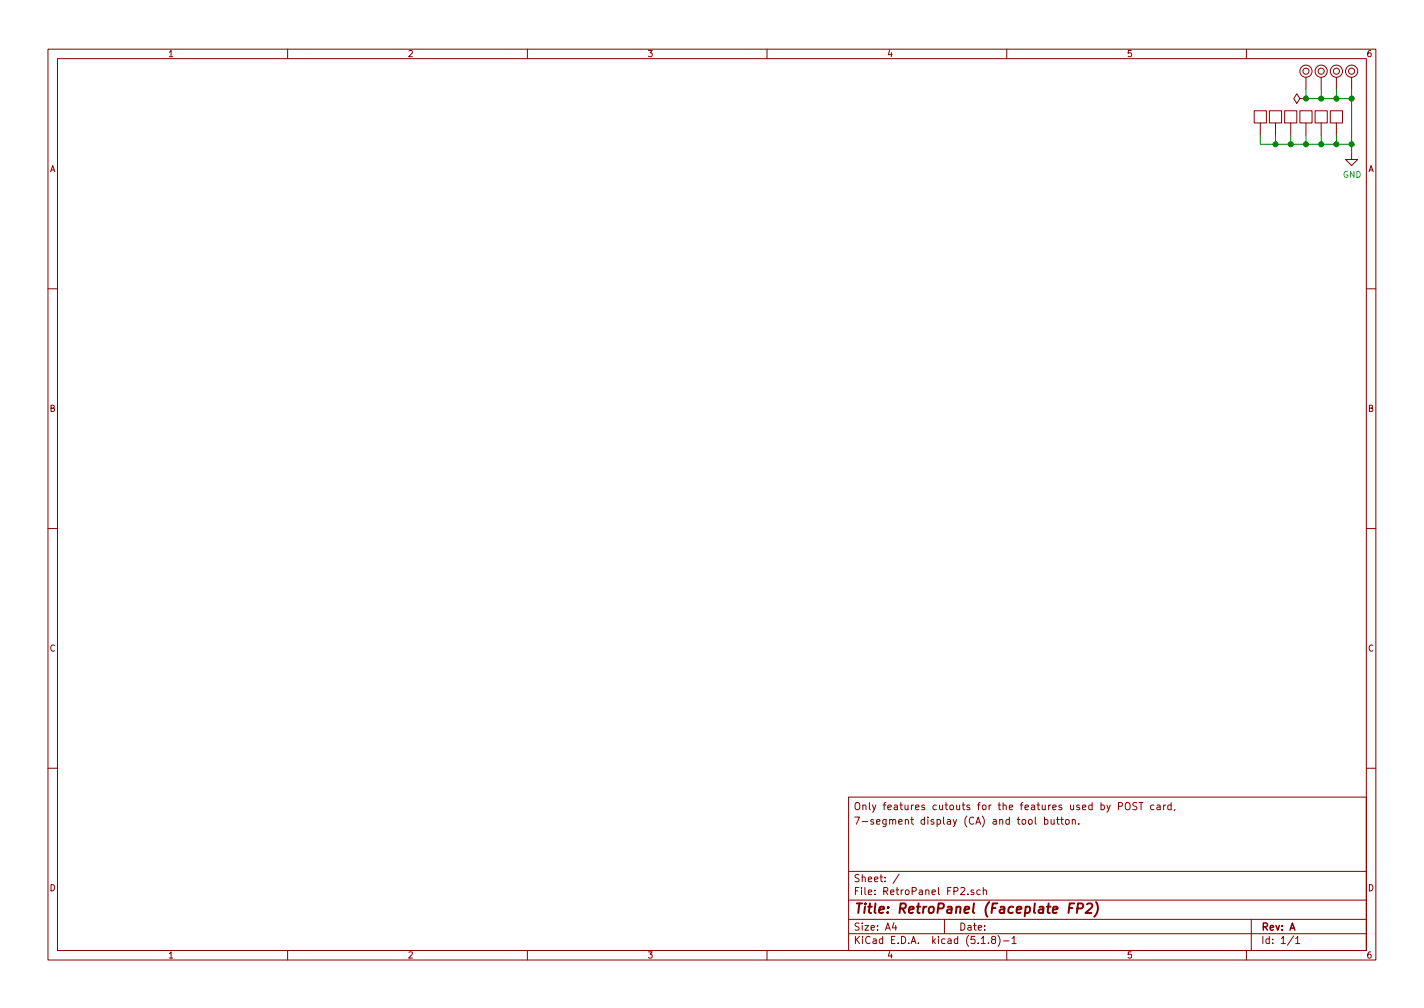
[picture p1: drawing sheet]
EESchema Schematic File Version 4
EELAYER 30 0
EELAYER END
$Descr A4 11693 8268
encoding utf-8
Sheet 1 1
Title "RetroPanel (Faceplate FP2)"
Date ""
Rev "A"
Comp ""
Comment1 ""
Comment2 ""
Comment3 "7-segment display (CA) and tool button."
Comment4 "Only features cutouts for the features used by POST card,"
$EndDescr
$Comp
L mounting:Mounting_Pin M1
U 1 1
P 10725 575
F 0 "M1" H 10725 675 50  0001 C CNN
F 1 "Mounting_Pin" H 10725 500 50  0001 C CNN
F 2 "mounting:M3_pin" H 10725 575 50  0001 C CNN
F 3 "~" H 10725 575 50  0001 C CNN
	1    10725 575 
	1    0    0    -1  
$EndComp
$Comp
L mounting:Mounting_Pin M2
U 1 1
P 10850 575
F 0 "M2" H 10850 675 50  0001 C CNN
F 1 "Mounting_Pin" H 10850 500 50  0001 C CNN
F 2 "mounting:M3_pin" H 10850 575 50  0001 C CNN
F 3 "~" H 10850 575 50  0001 C CNN
	1    10850 575 
	1    0    0    -1  
$EndComp
$Comp
L mounting:Mounting_Pin M3
U 1 1
P 10975 575
F 0 "M3" H 10975 675 50  0001 C CNN
F 1 "Mounting_Pin" H 10975 500 50  0001 C CNN
F 2 "mounting:M3_pin" H 10975 575 50  0001 C CNN
F 3 "~" H 10975 575 50  0001 C CNN
	1    10975 575 
	1    0    0    -1  
$EndComp
$Comp
L mounting:Mounting_Pin M4
U 1 1
P 11100 575
F 0 "M4" H 11100 675 50  0001 C CNN
F 1 "Mounting_Pin" H 11100 500 50  0001 C CNN
F 2 "mounting:M3_pin" H 11100 575 50  0001 C CNN
F 3 "~" H 11100 575 50  0001 C CNN
	1    11100 575 
	1    0    0    -1  
$EndComp
$Comp
L power:GND #PWR0111
U 1 1
P 11100 1250
F 0 "#PWR0111" H 11100 1000 50  0001 C CNN
F 1 "GND" H 11105 1077 50  0000 C CNN
F 2 "" H 11100 1250 50  0001 C CNN
F 3 "" H 11100 1250 50  0001 C CNN
	1    11100 1250
	1    0    0    -1  
$EndComp
Wire Wire Line
	10725 725  10725 800 
Wire Wire Line
	10725 800  10850 800 
Wire Wire Line
	11100 800  11100 725 
Wire Wire Line
	10850 725  10850 800 
Connection ~ 10850 800 
Wire Wire Line
	10850 800  10975 800 
Wire Wire Line
	10975 725  10975 800 
Connection ~ 10975 800 
Wire Wire Line
	10975 800  11100 800 
Connection ~ 11100 800 
$Comp
L power:PWR_FLAG #FLG0101
U 1 1
P 10725 800
F 0 "#FLG0101" H 10725 875 50  0001 C CNN
F 1 "PWR_FLAG" V 10725 927 50  0001 L CNN
F 2 "" H 10725 800 50  0001 C CNN
F 3 "~" H 10725 800 50  0001 C CNN
	1    10725 800 
	0    -1   -1   0   
$EndComp
Connection ~ 10725 800 
$Comp
L mounting:Mounting_Pad M5
U 1 1
P 10975 950
F 0 "M5" H 10975 1050 50  0001 C CNN
F 1 "Mounting_Pad" H 10975 875 50  0001 C CNN
F 2 "RetroPanel:B.Pad_pin" H 10975 950 50  0001 C CNN
F 3 "~" H 10975 950 50  0001 C CNN
	1    10975 950 
	1    0    0    -1  
$EndComp
Wire Wire Line
	11100 800  11100 1175
Connection ~ 11100 1175
Wire Wire Line
	11100 1175 11100 1250
$Comp
L mounting:Mounting_Pad M7
U 1 1
P 10850 950
F 0 "M7" H 10850 1050 50  0001 C CNN
F 1 "Mounting_Pad" H 10850 875 50  0001 C CNN
F 2 "RetroPanel:B.Pad_pin" H 10850 950 50  0001 C CNN
F 3 "~" H 10850 950 50  0001 C CNN
	1    10850 950 
	1    0    0    -1  
$EndComp
Wire Wire Line
	10975 1100 10975 1175
Connection ~ 10975 1175
Wire Wire Line
	10975 1175 11100 1175
Wire Wire Line
	10850 1100 10850 1175
$Comp
L mounting:Mounting_Pad M10
U 1 1
P 10725 950
F 0 "M10" H 10725 1050 50  0001 C CNN
F 1 "Mounting_Pad" H 10725 875 50  0001 C CNN
F 2 "RetroPanel:B.Pad_pin" H 10725 950 50  0001 C CNN
F 3 "~" H 10725 950 50  0001 C CNN
	1    10725 950 
	1    0    0    -1  
$EndComp
$Comp
L mounting:Mounting_Pad M9
U 1 1
P 10600 950
F 0 "M9" H 10600 1050 50  0001 C CNN
F 1 "Mounting_Pad" H 10600 875 50  0001 C CNN
F 2 "RetroPanel:B.Pad_pin" H 10600 950 50  0001 C CNN
F 3 "~" H 10600 950 50  0001 C CNN
	1    10600 950 
	1    0    0    -1  
$EndComp
Wire Wire Line
	10600 1100 10600 1175
Wire Wire Line
	10725 1100 10725 1175
Connection ~ 10850 1175
Wire Wire Line
	10850 1175 10975 1175
Wire Wire Line
	10600 1175 10725 1175
Connection ~ 10725 1175
Wire Wire Line
	10725 1175 10850 1175
$Comp
L mounting:Mounting_Pad M8
U 1 1
P 10475 950
F 0 "M8" H 10475 1050 50  0001 C CNN
F 1 "Mounting_Pad" H 10475 875 50  0001 C CNN
F 2 "RetroPanel:B.Pad_pin" H 10475 950 50  0001 C CNN
F 3 "~" H 10475 950 50  0001 C CNN
	1    10475 950 
	1    0    0    -1  
$EndComp
$Comp
L mounting:Mounting_Pad M6
U 1 1
P 10350 950
F 0 "M6" H 10350 1050 50  0001 C CNN
F 1 "Mounting_Pad" H 10350 875 50  0001 C CNN
F 2 "RetroPanel:B.Pad_pin" H 10350 950 50  0001 C CNN
F 3 "~" H 10350 950 50  0001 C CNN
	1    10350 950 
	1    0    0    -1  
$EndComp
Wire Wire Line
	10350 1100 10350 1175
Wire Wire Line
	10475 1100 10475 1175
Wire Wire Line
	10350 1175 10475 1175
Wire Wire Line
	10475 1175 10600 1175
Connection ~ 10475 1175
Connection ~ 10600 1175
$EndSCHEMATC
